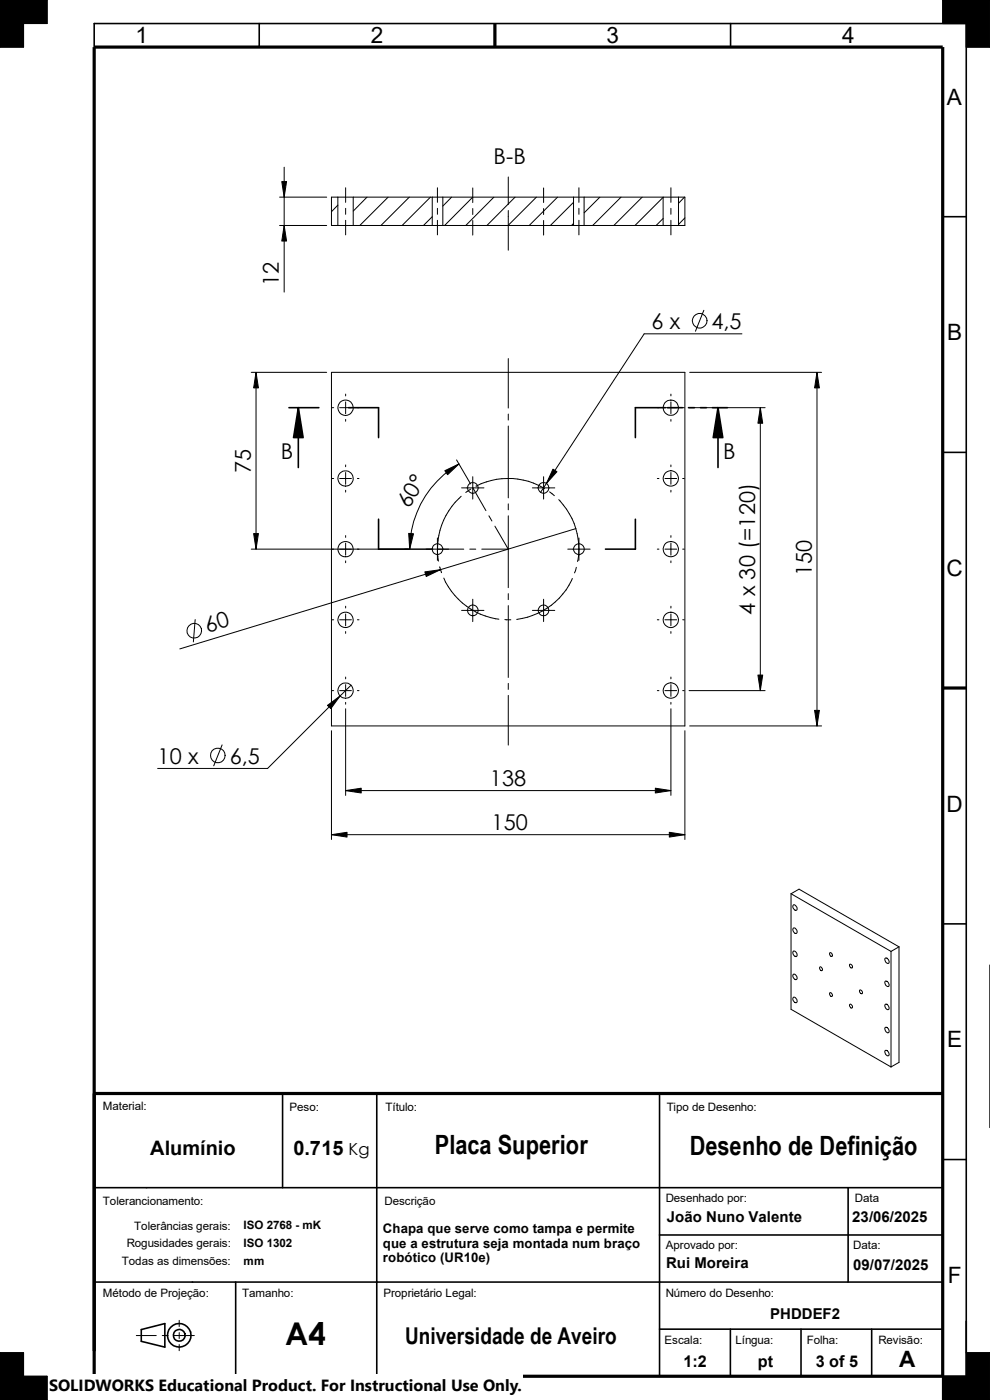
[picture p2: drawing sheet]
<svg xmlns="http://www.w3.org/2000/svg" width="210mm" height="297mm" viewBox="0 0 210 297" stroke-linecap="round" stroke-linejoin="round" font-family="sans-serif">
<g fill="none" stroke="#000" stroke-width=".21">
<path d="M0 0h10v5h-5v5h-5zM200 0h10v10h-5v-5h-5zM60.3 35.5v26.5M73.3 39.8v3.1M92.8 39.8v3.1M100.3 39.9v3.1M107.8 37.5v5.9M115.3 39.9v3.1M122.8 39.8v3.1M142.3 39.8v3.1M59.3 41.8h10M59.3 47.8h10"/>
<path d="M71.7 41.8h-1.4v6h1.4M71.7 43.5l-1.4 1.4M71.7 41.8v6M71.7 47.8h3.2M71.7 41.8h3.2M73.3 44.2v1.3M73.3 46.7v3.1M74.9 41.8v6M74.9 41.8h16.8M74.9 47.8h16.8M77.9 41.8l-3 3M82.3 41.8l-6 6"/>
<path d="M86.8 41.8l-6 6M91.3 41.8l-6 6M91.7 47.8h2.2M91.7 46l-1.9 1.8M91.7 41.8v6M91.7 41.8h2.2M92.8 44.2v1.3M92.8 46.7v3.1M93.9 41.8h27.8M93.9 47.8h27.8M93.9 41.8v6M95.8 41.8l-1.9 1.9"/>
<path d="M100.3 41.8l-6 6M100.3 44.2v1.3M100.3 46.8v3.1M104.8 41.8l-6 6M107.8 44.7v8.4M109.3 41.8l-6 6M113.8 41.8l-6 6M115.3 44.2v1.3M115.3 46.8v3.1M118.3 41.8l-6 6M121.7 41.8h2.2M121.7 42.9l-4.9 4.9"/>
<path d="M121.7 47.4l-.5 .4M121.7 41.8v6M121.7 47.8h2.2M122.8 44.2v1.3M122.8 46.7v3.1M123.9 41.8h16.8M123.9 47.8h16.8M123.9 41.8v6M127.3 41.8l-3.4 3.4M131.7 41.8l-6 6M136.2 41.8l-6 6M140.7 41.9l-6 5.9"/>
<path d="M140.7 46.4l-1.5 1.4M140.7 41.8v6M140.7 41.8h3.2M140.7 47.8h3.2M142.3 44.2v1.3M142.3 46.7v3.1M143.9 41.8h1.4v6h-1.4M143.9 41.8v6M145.2 41.8l-1.3 1.3M145.3 46.2l-1.4 1.4M53.3 79h16M54.3 79v37.5"/>
<path d="M70.3 79h75v75h-75zM107.8 76.1v10.5M146.3 79h28M149.3 65.8l-1.8 4.5M157.4 70.8h-20.7l-22 33.6M173.3 79v75M70.4 86.5h.4M72.1 86.5h2.4M73.3 83.6v.4M73.3 85.3v2.5M73.3 89v.4M73.3 98.6v.4"/>
<path d="M75.8 86.5h.4M96.9 97.6l2.9 5.1M97.4 98.4a20.9 20.9 0 0 0-10.5 18.1M107.8 87.8v1.3M107.8 90.4v15.2M139.4 86.5h.4M141.1 86.5h2.5M142.3 83.6v.4M142.3 85.3v2.5M142.3 89v.4M142.3 98.6v.4M144.8 86.5h.4"/>
<path d="M146.2 86.5h16.1M161.3 86.5v60M53.3 116.5h45.1M70.4 101.5h.4M72.1 101.5h2.4M73.3 100.2v2.5M73.3 104v.4M73.3 113.6v.4M73.3 115.2v2.6M73.3 119v.4M75.8 101.5h.4M92.8 114.1v4.8"/>
<path d="M97.8 105.3a15 15 0 0 0-4.8 13.7M97.9 103.5h4.8M99.7 116.5h1.2M99.9 103.8l-1.1 .7M100.3 103.5l2.8 4.8M100.3 101.1v4.8M101 103.1a15.1 15.1 0 0 1 14.5 .6M103.7 109.4l.7 1.1M105 111.6l2.8 4.9h-5.6M107.8 106.9v1.3M107.8 109.4v15.3M112.9 103.5h4.8"/>
<path d="M115.3 101.1v4.8M116.6 104.4l1 .8M118.5 106a14.9 14.9 0 0 1 4 13.1M120.4 116.5h4.8M122.2 112.1l-84.1 25.6M122.8 114.1v4.8M139.4 101.5h.4M139.4 116.5h.4M141.1 101.5h2.5M141.1 116.5h2.5M142.3 100.2v2.5M142.3 104v.4"/>
<path d="M142.3 113.6v.4M142.3 115.2v2.6M142.3 119v.4M144.8 101.5h.4M144.8 116.5h.4M41.4 131.4l-.4 4.8M70.4 131.5h.4M72.1 131.5h2.4M73.3 128.6v.4M73.3 130.3v2.5M73.3 134v.4M75.8 131.5h.4"/>
<path d="M93.3 120.3l.3 1.2M94.1 122.6a15 15 0 0 0 11.7 8.8M97.9 129.5h4.8M100.3 127.1v4.8M107.1 131.4l1.3 .1M107.8 125.9v1.3M107.8 128.5v15.2M112.9 129.5h4.8M115.3 127.1v4.8M121.4 122.7a14.8 14.8 0 0 1-11.8 8.7M122.3 120.4l-.4 1.1M139.4 131.5h.4"/>
<path d="M141.1 131.5h2.5M142.3 128.6v.4M142.3 130.3v2.5M142.3 134v.4M144.8 131.5h.4M47.1 158l-1.8 4.5M70.3 155v23.1M70.4 146.5h.4M72.1 146.5h2.4M73.3 143.6v.4M73.3 145.2v2.5M73.3 149v.4"/>
<path d="M73.3 150.4v18.3M74.5 145.4l-17.7 17.6h-23.4M75.8 146.5h.4M107.8 145v1.3M107.8 147.5v10.6M139.4 146.5h.4M141.1 146.5h2.5M142.3 143.6v.4M142.3 145.2v2.5M142.3 149v.4M142.3 150.4v18.3M144.8 146.5h.4"/>
<path d="M145.3 155v23.1M146.2 146.5h16.1M146.3 154h28M70.3 177.1h75M73.3 167.7h69M167.8 189.6l1.7-1 21.2 12.3M167.8 189.6l21.2 12.2M167.8 189.6v24.5l21.2 12.3M168.3 192a.69 .69 0 0 1 .7 .4 .69 .69 0 0 1-.1 .7h-.2a.81 .81 0 0 1-.4-1.1zM168.3 196.9a.64 .64 0 0 1 .7 .4 .64 .64 0 0 1-.2 .7l-.4-.2a.72 .72 0 0 1-.1-.9zM168.3 206.7a.67 .67 0 0 1 .7 .4 .67 .67 0 0 1-.2 .8l-.1-.1a.81 .81 0 0 1-.4-1.1zM168.3 211.6a.68 .68 0 0 1 .7 .4 .68 .68 0 0 1-.1 .7h-.2a.81 .81 0 0 1-.4-1.1z"/>
<path d="M168.3 201.8a.68 .68 0 0 1 .7 .4 .68 .68 0 0 1-.2 .7l-.4-.2a.74 .74 0 0 1-.1-.9zM173.9 205.1l.4 .2a.29 .29 0 0 1 .2 .4 .29 .29 0 0 1-.4 .1l-.2-.4zM176.1 202.1l.3 .2a.31 .31 0 0 1 .2 .4 .31 .31 0 0 1-.4 .1l-.2-.4zM176.1 210.6l.3 .2a.34 .34 0 0 1 .2 .3 .34 .34 0 0 1-.2 .3l-.4-.4zM180.3 213.1h.3a.34 .34 0 0 1 .3 .4 .34 .34 0 0 1-.4 .3l-.3-.4zM180.3 204.6h.3a.34 .34 0 0 1 .3 .4 .34 .34 0 0 1-.4 .3l-.3-.4zM182.4 210l.3 .1a.34 .34 0 0 1 .3 .4 .34 .34 0 0 1-.4 .3v-.1a.5 .5 0 0 1-.2-.7zM187.7 218a.66 .66 0 0 1 .8 .3 .66 .66 0 0 1-.1 .8 .89 .89 0 0 1-.7-1.1zM187.7 213.1a.68 .68 0 0 1 .8 .3 .68 .68 0 0 1 .1 .7 .74 .74 0 0 1-.9-1zM187.7 208.2a.64 .64 0 0 1 .8 .3 .64 .64 0 0 1-.1 .8l-.6-.4zM187.7 203.3a.68 .68 0 0 1 .9 .9 .43 .43 0 0 1-.5 .2 .43 .43 0 0 1-.3-.5zM189 201.8v24.6"/>
<path d="M190.7 200.9l-1.7 .9M190.7 200.9v24.5l-1.7 1M210 204.7v34.5M187.7 222.9a.64 .64 0 0 1 .8 .2 .64 .64 0 0 1 .1 .7 .43 .43 0 0 1-.5 .2 .43 .43 0 0 1-.3-.5zM0 287h5v5h5v5h-10zM28.9 283.3h4.2M34.4 283.3h1.3M37 283.3h4.2M38 280.1v1.3M38 282.7v1.3M38 285.2v1.4M205 287h5v10h-10v-5h5z"/>
<circle cx="148.4" cy="68.1" r="1.55"/>
<circle cx="73.3" cy="86.5" r="1.62"/>
<circle cx="142.3" cy="86.5" r="1.62"/>
<circle cx="73.3" cy="116.5" r="1.62"/>
<circle cx="73.3" cy="101.5" r="1.62"/>
<circle cx="92.8" cy="116.5" r="1.13"/>
<circle cx="100.3" cy="103.5" r="1.13"/>
<circle cx="115.3" cy="103.5" r="1.13"/>
<circle cx="122.8" cy="116.5" r="1.13"/>
<circle cx="142.3" cy="101.5" r="1.62"/>
<circle cx="142.3" cy="116.5" r="1.62"/>
<circle cx="41.2" cy="133.8" r="1.56"/>
<circle cx="73.3" cy="131.5" r="1.62"/>
<circle cx="100.3" cy="129.5" r="1.11"/>
<circle cx="115.3" cy="129.5" r="1.11"/>
<circle cx="142.3" cy="131.5" r="1.62"/>
<circle cx="73.3" cy="146.5" r="1.62"/>
<circle cx="142.3" cy="146.5" r="1.62"/>
<circle cx="46.2" cy="160.3" r="1.56"/>
</g>
<g fill="#000" stroke="#000" stroke-width=".21">
<path d="M60.3 47.8l.5 3.3h-1zM59.8 38.5h1l-.5 3.3zM54.3 79l.5 3.3h-1zM173.3 79l.5 3.3h-1zM94.4 99.9l3-1.5-2.4 2.3zM161.3 86.5l.5 3.3h-1zM53.8 113.2h1l-.5 3.3zM86.7 113.2h1l-.8 3.3zM117.3 99.5l.9 .6-2.3 2.5zM90.1 121.3l3.3-.4-3 1.4zM69.5 149.6l2.6-1.9-1.9 2.6zM160.8 143.2h1l-.5 3.3z"/>
<path d="M172.8 150.7h1l-.5 3.3zM70.3 177.1l3.3-.5v1zM73.3 167.7l3.3-.5v1zM139 167.2l3.3 .5-3.3 .5zM142 176.6l3.3 .5-3.3 .5z"/>
<path d="M0 0h10v5h-5v5h-5z" fill-rule="evenodd"/>
<path d="M200 0h10v10h-5v-5h-5z" fill-rule="evenodd"/>
<path d="M0 287h5v5h5v5h-10z" fill-rule="evenodd"/>
<path d="M205 287h5v10h-10v-5h5z" fill-rule="evenodd"/>
</g>
<g fill="none" stroke="#000" stroke-width=".34">
<path d="M20 10v-5h185v288.5M55 5v5M155 5v5M200 46h5M61.3 86.5h6.3M63.3 86.5v12.7M74 86.5h6.3v6.3M141.1 86.5h-6.3v6.3M141.6 86.5h3.2M146 86.5h1.3M148.6 86.5h1.3M151.1 86.5h3.2"/>
<path d="M152.3 86.5v12.7M200 96h5M80.3 110.2v6.3h6.4M134.8 110.2v6.3h-6.4M200 196h5M59.9 232v20M79.9 232v60M139.9 232v60M20 252h180M179.9 252v20M200 246h5M20 272h180"/>
<path d="M50 272v20M139.9 262h60.1M200 279.9v17.1M30 282.1l5-1.3v5l-5-1.2zM139.9 282h60.1M154.9 282v10M169.9 282v10M184.9 282v10M195.9 292h12.9"/>
<circle cx="38" cy="283.3" r="1.25"/>
<circle cx="38" cy="283.3" r="2.49"/>
</g>
<path d="M20 10h180v282h-180zM105 5v5M200 146h5M20 232h180" fill="none" stroke="#000" stroke-width=".68" stroke-linecap="butt"/>
<path d="M63.3 86.5l1 6.3h-2zM152.3 86.5l1 6.3h-2z" fill="#000" stroke="#000" stroke-width=".34"/>
<path d="M10.4 291.5h100.4v5.5h-100.4z" fill="#fff"/>
<text font-size="6.6" x="60.5" y="285.3">A4</text>
<g font-size="5.6">
<text x="92.2" y="244.9">Placa Superior</text>
<text x="146.3" y="245.1">Desenho de Definição</text>
</g>
<text font-size="4.9" x="85.9" y="285">Universidade de Aveiro</text>
<g font-size="4.8">
<text x="28.7" y="9.2">1</text>
<text x="78.7" y="9.2">2</text>
<text x="128.7" y="9.2">3</text>
<text x="178.7" y="9.2">4</text>
<text x="200.9" y="22.2">A</text>
<text x="200.9" y="72.2">B</text>
<text x="200.8" y="122.2">C</text>
<text x="200.8" y="172.2">D</text>
<text x="200.9" y="222.2">E</text>
<text x="201" y="272.2">F</text>
<text x="190.8" y="290.1">A</text>
</g>
<g font-size="4.6">
<text x="104.7" y="34.8">B-B</text>
<text x="59.2" y="60.7" transform="rotate(-90 59.2 60.7)">12</text>
<text x="138.2" y="69.9">6 x</text>
<text x="150.9" y="69.9">4,5</text>
<text x="53.2" y="100.4" transform="rotate(-90 53.2 100.4)">75</text>
<text x="59.6" y="97.3">B</text>
<text x="153.4" y="97.3">B</text>
<text x="86.8" y="108" transform="rotate(-59 86.8 108)">60°</text>
<text x="172.2" y="122.2" transform="rotate(-90 172.2 122.2)">150</text>
<text x="160.2" y="130.4" transform="rotate(-90 160.2 130.4)">4 x 30 (=120)</text>
<text x="44" y="134.2" transform="rotate(-17 44 134.2)">60</text>
<text x="33.4" y="162.1">10 x</text>
<text x="48.7" y="162.1">6,5</text>
<text x="103.9" y="166.8">138</text>
<text x="104.2" y="176.1">150</text>
</g>
<g font-size="4.2">
<text x="31.9" y="244.9">Alumínio</text>
<text x="62.2" y="244.9">0.715</text>
</g>
<text font-size="3.5" x="74" y="245">Kg</text>
<g font-size="3.4">
<text x="145" y="290.1">1:2</text>
<text x="160.7" y="290.1">pt</text>
<text x="173.1" y="290.1">3 of 5</text>
<text x="10.4" y="295.2">SOLIDWORKS Educational Product. For Instructional Use Only.</text>
</g>
<g font-size="3.2">
<text x="141.5" y="259.2">João Nuno Valente</text>
<text x="180.8" y="259.2">23/06/2025</text>
<text x="141.3" y="269.1">Rui Moreira</text>
<text x="181" y="269.4">09/07/2025</text>
<text x="163.4" y="279.8">PHDDEF2</text>
</g>
<g font-size="2.8">
<text x="81.2" y="261.7">Chapa que serve como tampa e permite</text>
<text x="81.2" y="264.7">que a estrutura seja montada num braço</text>
<text x="81.2" y="267.8">robótico (UR10e)</text>
</g>
<g font-size="2.5">
<text x="21.8" y="235.5">Material:</text>
<text x="61.4" y="235.8">Peso:</text>
<text x="81.8" y="235.8">Título:</text>
<text x="141.4" y="235.8">Tipo de Desenho:</text>
<text x="21.8" y="255.7">Tolerancionamento:</text>
<text x="81.6" y="255.7">Descrição</text>
<text x="141.2" y="255.1">Desenhado por:</text>
<text x="181.4" y="255.1">Data</text>
<text x="28.5" y="260.9">Tolerâncias gerais:</text>
<text x="51.7" y="260.8">ISO 2768 - mK</text>
<text x="25.9" y="268.4">Todas as dimensões:</text>
<text x="26.9" y="264.6">Rogusidades gerais:</text>
<text x="51.7" y="264.6">ISO 1302</text>
<text x="51.7" y="268.4">mm</text>
<text x="141.2" y="265">Aprovado por:</text>
<text x="181" y="265">Data:</text>
<text x="21.8" y="275.3">Método de Projeção:</text>
<text x="51.4" y="275.3">Tamanho:</text>
<text x="81.4" y="275.3">Proprietário Legal:</text>
<text x="141.2" y="275.1">Número do Desenho:</text>
<text x="141" y="285">Escala:</text>
<text x="156" y="285">Língua:</text>
<text x="171.2" y="285">Folha:</text>
<text x="186.3" y="285">Revisão:</text>
</g>
</svg>
